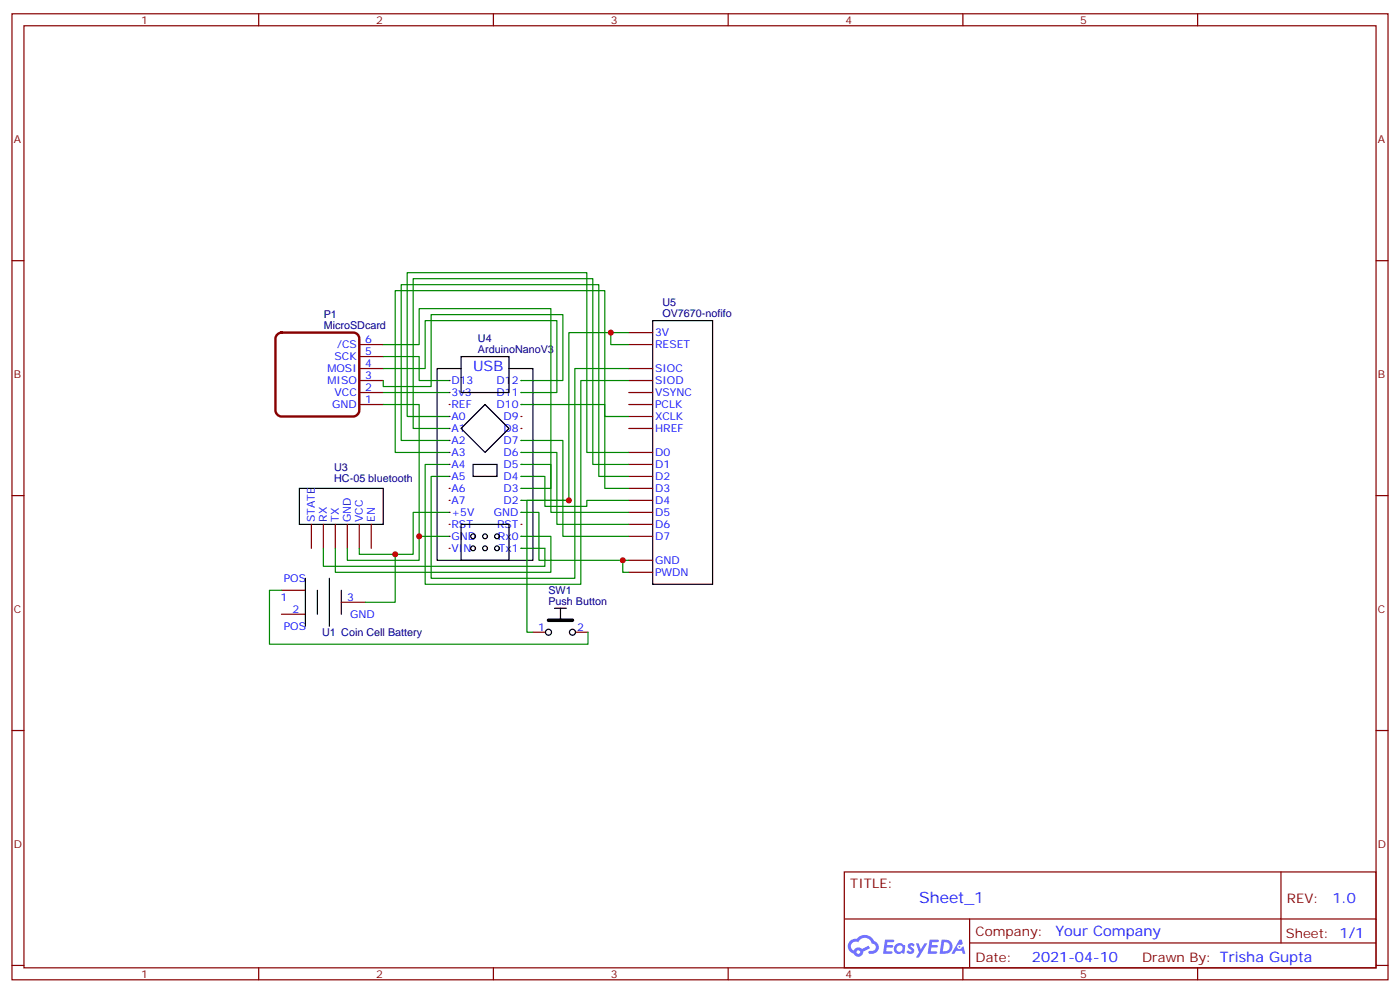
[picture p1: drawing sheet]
<svg xmlns="http://www.w3.org/2000/svg" width="412mm" height="292mm" viewBox="0 0 412 292" stroke-linecap="round" stroke-linejoin="round" font-family="sans-serif">
<g fill="none" stroke="#870000" stroke-width=".35">
<path d="M3.5 4.1h405.4v284.3h-405.4zM7.1 7.6h398.2v277.3h-398.2zM76.2 4.1v3.5M145.3 4.1v3.5M214.5 4.1v3.5M283.6 4.1v3.5M352.8 4.1v3.5M3.5 76.7h3.6M405.3 76.7h3.6M3.5 145.9h3.6M405.3 145.9h3.6M3.5 215h3.6"/>
<path d="M405.3 215h3.6M248.7 256.6h156.6v28.3h-156.6zM377.3 256.7v20.8M248.7 270.5h156.5M285.6 277.5h119.6M285.6 270.5v14.1M3.5 284.2h3.6M76.2 284.9v3.5M145.3 284.9v3.5M214.5 284.9v3.5M283.6 284.9v3.5M352.8 284.9v3.5"/>
<path d="M405.3 284.2h3.6"/>
</g>
<g fill="#5487ff">
<path d="M267.7 277.8a1.22 1.22 0 0 1 1.7 .3l-.4 .6a.47 .47 0 0 0-.3-.4 .47 .47 0 0 0-.5 .1l.1 .3a1.14 1.14 0 0 1 .8 1.7 1.14 1.14 0 0 1-1.9 0l-.2-.2 .5-.5 .7 .4a.29 .29 0 0 0 .3-.2 .29 .29 0 0 0-.2-.4 1.04 1.04 0 0 1-.6-1.7z"/>
<path d="M260.7 276.6h2.4l.3 .2-.2 .5h-1.8l-.1 .9h1.5l.3 .3-.3 .4h-1.6l-.2 1.1 1.7 .1 .2 .3-.2 .3h-2.6z"/>
<path d="M273.8 276.6h2.4l.3 .2-.1 .5h-1.8l-.2 .9h1.6l.3 .3-.4 .4h-1.6l-.1 1.1 1.7 .1 .2 .3-.2 .3h-2.6z"/>
<path d="M282.6 276.6h.7l.3 1.2-.6 .3a.69 .69 0 0 0-1 .3 .69 .69 0 0 0 .4 1 .69 .69 0 0 0 .9-.6l.5-.3 .6 2.2h-.8l-.2-.9h-1.8l-.5 .9h-.8z"/>
<path d="M269.8 277.7h.8l.6 1.8 1.1-1.8h.9l-2.6 4.1h-.8l.9-1.5z"/>
<path d="M277.4 276.6l-.6 4.1h1.3a2.11 2.11 0 0 0 2.5-2.1 2.11 2.11 0 0 0-2.5-2zM278.1 277.3a1.39 1.39 0 0 1 1.7 1.4 1.39 1.39 0 0 1-1.8 1.3h-.3z"/>
<path d="M263.7 278.2a1.54 1.54 0 0 0-.1 2.1 1.54 1.54 0 0 0 2.2 .2l.6 .2 .3-2.3-.2-.2-.4-.1a1.49 1.49 0 0 0-2.4 .1zM264 279.2a.94 .94 0 0 1 1.8 0 .94 .94 0 0 1-1.8 0z"/>
<path d="M250.4 276.9a2.18 2.18 0 0 0 1.1 3.8 1.44 1.44 0 0 0 1.6 .9 1.44 1.44 0 0 0 1.2-1.5l2-1-.5-.7-1.9 .9a1.47 1.47 0 0 0-2.4 .5 1.39 1.39 0 0 1-.7-2 1.39 1.39 0 0 1 2-.4 2.12 2.12 0 0 1 2.2-1.3 2.12 2.12 0 0 1 1.9 1.6 1.14 1.14 0 0 1 1.1 1.5 1.14 1.14 0 0 1-1.7 .7 .43 .43 0 0 0-.5 .3 .43 .43 0 0 0 .4 .5 1.98 1.98 0 0 0 2.5-1.2 1.98 1.98 0 0 0-1.2-2.5 3.1 3.1 0 0 0-5.3-.7l-.9 .1zM252.3 280.2a.55 .55 0 0 1 1.1 0 .55 .55 0 0 1-1.1 0z"/>
<circle cx="282.6" cy="278.7" r=".26"/>
</g>
<path d="M192.3 94.4h17.6v77.6h-17.6zM88.2 143.8h24.7v10.5h-24.7z" fill="none" stroke="#000" stroke-width=".35"/>
<g fill="none" stroke="#870000" stroke-width=".35">
<path d="M185.2 97.9h7.1M185.2 112h7.1M185.2 101.4h7.1M185.2 119.1h7.1M185.2 115.5h7.1M185.2 108.5h7.1M185.2 126.1h7.1M185.2 122.6h7.1M185.2 133.2h7.1M185.2 136.7h7.1M91.7 154.3v7.1M95.2 154.3v7.1"/>
<path d="M98.8 154.3v7.1M102.3 154.3v7.1M105.8 154.3v7.1M109.4 154.3v7.1M185.2 154.3h7.1M185.2 147.3h7.1M185.2 140.2h7.1M185.2 143.8h7.1M185.2 150.8h7.1M185.2 157.9h7.1M185.2 164.9h7.1M185.2 168.5h7.1"/>
</g>
<g fill="#870000">
<circle cx="132.3" cy="112" r=".18"/>
<circle cx="132.3" cy="115.5" r=".18"/>
<circle cx="132.3" cy="119.1" r=".18"/>
<circle cx="132.3" cy="122.6" r=".18"/>
<circle cx="132.3" cy="126.1" r=".18"/>
<circle cx="132.3" cy="129.6" r=".18"/>
<circle cx="132.3" cy="133.2" r=".18"/>
<circle cx="132.3" cy="136.7" r=".18"/>
<circle cx="132.3" cy="140.2" r=".18"/>
<circle cx="132.3" cy="143.8" r=".18"/>
<circle cx="132.3" cy="147.3" r=".18"/>
<circle cx="132.3" cy="150.8" r=".18"/>
<circle cx="132.3" cy="154.3" r=".18"/>
<circle cx="132.3" cy="157.9" r=".18"/>
<circle cx="132.3" cy="161.4" r=".18"/>
<circle cx="153.5" cy="112" r=".18"/>
<circle cx="153.5" cy="115.5" r=".18"/>
<circle cx="153.5" cy="119.1" r=".18"/>
<circle cx="153.5" cy="122.6" r=".18"/>
<circle cx="153.5" cy="126.1" r=".18"/>
<circle cx="153.5" cy="129.6" r=".18"/>
<circle cx="153.5" cy="133.2" r=".18"/>
<circle cx="153.5" cy="136.7" r=".18"/>
<circle cx="153.5" cy="140.2" r=".18"/>
<circle cx="153.5" cy="143.8" r=".18"/>
<circle cx="153.5" cy="147.3" r=".18"/>
<circle cx="153.5" cy="150.8" r=".18"/>
<circle cx="153.5" cy="154.3" r=".18"/>
<circle cx="153.5" cy="157.9" r=".18"/>
<circle cx="153.5" cy="161.4" r=".18"/>
</g>
<g fill="none" stroke="#000" stroke-width=".35">
<path d="M135.8 105h14.1v10.5h-14.1zM135.8 108.5h-7v56.4h28.2v-56.4h-7.1M135.8 126.1l7.1-7 7 7-7 7.1zM139.3 136.7h7.1v3.5h-7.1zM135.8 154.3h14.1v10.6h-14.1zM90 170.2v14.1M93.5 173.7v7.1M97 170.2v14.1M100.5 173.7v7.1M163.3 179h3.6M165.1 179v3.6"/>
<circle cx="139.3" cy="157.9" r=".71"/>
<circle cx="142.9" cy="157.9" r=".71"/>
<circle cx="146.4" cy="157.9" r=".71"/>
<circle cx="139.3" cy="161.4" r=".71"/>
<circle cx="142.9" cy="161.4" r=".71"/>
<circle cx="146.4" cy="161.4" r=".71"/>
<circle cx="161.6" cy="186.1" r=".88"/>
<circle cx="168.6" cy="186.1" r=".88"/>
</g>
<g fill="none" stroke="#008700" stroke-width=".35">
<path d="M179.9 97.9v3.5h5.3M185.2 97.9h-17.6v49.4h-14.1M112.9 119.1h10.6v38.8M112.9 112v1.8h14.1v-21.2h38.8v19.4h-12.3M112.9 108.5h12.3v-14.1h38.8v21.1h-10.5M112.9 105h10.6v7h8.8M112.9 101.4h10.6v-10.6h38.8v53h-8.8M112.9 115.5h19.4M153.5 119.1h24.7v3.5h7M185.2 108.5h-15.9v61.7h-42.3v-30h5.3M185.2 112h-14.1v60h-45.9v-35.3h7.1M132.3 122.6h-12.4v-42.3h53v52.9h12.3"/>
<path d="M132.3 126.1h-10.6v-44.1h52.9v54.7h10.6M132.3 129.6h-14.1v-45.8h58.2v56.4h8.8M132.3 133.2h-15.9v-47.7h61.8v58.3h7M153.5 129.6h12.3v28.3h19.4M153.5 133.2h10.5v21.1h21.2M153.5 136.7h8.8v14.1h22.9M132.3 157.9h-8.8v7h-21.2v-3.5M132.3 150.8h-10.6v12.4h-15.9v-1.8M153.5 150.8h5.2v14.1h26.5M153.5 157.9h8.8v10.6h-63.5v-7.1M153.5 140.2h7v8.8h12.4v-1.7h12.3M167.6 147.3h-12.4v38.8h1.8"/>
<path d="M82.9 173.7h-3.5v15.9h93.8v-3.5M95.2 161.4v5.3h65.3v-5.3h-7M116.4 163.2v14.1h-8.8M183.4 164.9v3.6h1.8"/>
</g>
<path d="M105.8 119.1h7.1M105.8 115.5h7.1M105.8 112h7.1M105.8 108.5h7.1M105.8 105h7.1M105.8 101.4h7.1M82.9 173.7h7.1M100.5 177.3h7.1M82.9 180.8h7.1M157 186.1h3.5M169.7 186.1h3.5" fill="none" stroke="#870000" stroke-width=".35"/>
<path d="M81.7 98.4l1.2-.5h21.2a1.76 1.76 0 0 1 1.7 1.8v21.1a1.89 1.89 0 0 1-1.7 1.8h-21.2a1.89 1.89 0 0 1-1.8-1.8v-21.1z" fill="none" stroke="#870000" stroke-width=".71"/>
<path d="M161.6 182.6h7" fill="none" stroke="#000" stroke-width="1.1"/>
<g fill="#c00">
<circle cx="123.5" cy="157.9" r=".88"/>
<circle cx="179.9" cy="97.9" r=".88"/>
<circle cx="183.4" cy="164.9" r=".88"/>
<circle cx="167.6" cy="147.3" r=".88"/>
<circle cx="116.4" cy="163.2" r=".88"/>
</g>
<text font-size="4.6" fill="#00f" x="270.8" y="265.7">Sheet_1</text>
<g font-size="4.2" fill="#00f">
<text x="139.3" y="109.2">USB</text>
<text x="392.5" y="265.9">1.0</text>
<text x="310.9" y="275.5">Your Company</text>
<text x="304" y="283.3">2021-04-10</text>
</g>
<g font-size="3.9" fill="#800">
<text x="250.5" y="261.2">TITLE:</text>
<text x="379.1" y="265.9">REV:</text>
<text x="287.4" y="275.4">Company:</text>
<text x="378.7" y="276">Sheet: 1/1</text>
<text x="287.4" y="283.1">Date:</text>
<text x="336.4" y="283.2">Drawn By: Trisha Gupta</text>
</g>
<g font-size="3.2" fill="#800">
<text x="41.6" y="7.1">1</text>
<text x="110.8" y="7.1">2</text>
<text x="179.9" y="7.1">3</text>
<text x="249.1" y="7.1">4</text>
<text x="318.2" y="7.1">5</text>
<text x="4.1" y="42.2">A</text>
<text x="405.9" y="42.2">A</text>
<text x="4.1" y="111.3">B</text>
<text x="405.9" y="111.3">B</text>
<text x="4.1" y="180.4">C</text>
<text x="405.9" y="180.4">C</text>
<text x="4.1" y="249.6">D</text>
<text x="405.9" y="249.6">D</text>
<text x="41.6" y="287.9">1</text>
<text x="110.8" y="287.9">2</text>
<text x="179.9" y="287.9">3</text>
<text x="249.1" y="287.9">4</text>
<text x="318.2" y="287.9">5</text>
</g>
<g font-size="3.2" fill="#000080">
<text x="195.1" y="90">U5</text>
<text x="95.4" y="93.7">P1</text>
<text x="195.1" y="93.3">OV7670-nofifo</text>
<text x="95.4" y="96.8">MicroSDcard</text>
<text x="140.8" y="100.5">U4</text>
<text x="140.8" y="103.9">ArduinoNanoV3</text>
<text x="98.4" y="141.9">HC-05 bluetooth</text>
<text x="98.4" y="138.6">U3</text>
<text x="161.5" y="178">Push Button</text>
<text x="161.5" y="174.8">SW1</text>
<text x="94.9" y="187.3">U1 Coin Cell Battery</text>
</g>
<g font-size="3.2" fill="#00f">
<text x="107.6" y="101.1">6</text>
<text x="193" y="99">3V</text>
<text x="98.5" y="106">SCK</text>
<text x="99.3" y="102.5">/CS</text>
<text x="107.6" y="104.6">5</text>
<text x="193" y="102.5">RESET</text>
<text x="96.5" y="113.1">MISO</text>
<text x="96.5" y="109.5">MOSI</text>
<text x="107.6" y="111.7">3</text>
<text x="107.6" y="108.1">4</text>
<text x="133" y="113.1">D13</text>
<text x="146.3" y="113.1">D12</text>
<text x="193" y="113.1">SIOD</text>
<text x="193" y="109.5">SIOC</text>
<text x="98.5" y="116.6">VCC</text>
<text x="107.6" y="118.7">1</text>
<text x="107.6" y="115.2">2</text>
<text x="133" y="116.6">3v3</text>
<text x="146.3" y="116.6">D11</text>
<text x="193" y="116.6">VSYNC</text>
<text x="97.8" y="120.2">GND</text>
<text x="133" y="120.1">REF</text>
<text x="133" y="123.6">A0</text>
<text x="146.3" y="120.1">D10</text>
<text x="148.3" y="123.6">D9</text>
<text x="193" y="123.6">XCLK</text>
<text x="193" y="120.1">PCLK</text>
<text x="133" y="127.2">A1</text>
<text x="133" y="130.7">A2</text>
<text x="148.3" y="127.2">D8</text>
<text x="148.3" y="130.7">D7</text>
<text x="193" y="127.2">HREF</text>
<text x="133" y="134.2">A3</text>
<text x="133" y="137.8">A4</text>
<text x="148.3" y="134.2">D6</text>
<text x="148.3" y="137.8">D5</text>
<text x="193" y="134.2">D0</text>
<text x="193" y="137.8">D1</text>
<text x="133" y="141.3">A5</text>
<text x="148.3" y="141.3">D4</text>
<text x="193" y="141.3">D2</text>
<text x="133" y="144.8">A6</text>
<text x="133" y="148.3">A7</text>
<text x="148.3" y="144.8">D3</text>
<text x="148.3" y="148.3">D2</text>
<text x="193" y="148.3">D4</text>
<text x="193" y="144.8">D3</text>
<text x="92.8" y="153.6" transform="rotate(-90 92.8 153.6)">STATE</text>
<text x="96.3" y="153.6" transform="rotate(-90 96.3 153.6)">RX</text>
<text x="99.8" y="153.6" transform="rotate(-90 99.8 153.6)">TX</text>
<text x="103.4" y="153.6" transform="rotate(-90 103.4 153.6)">GND</text>
<text x="106.9" y="153.6" transform="rotate(-90 106.9 153.6)">VCC</text>
<text x="110.4" y="153.6" transform="rotate(-90 110.4 153.6)">EN</text>
<text x="133" y="151.9">+5V</text>
<text x="133" y="155.4">RST</text>
<text x="145.5" y="151.9">GND</text>
<text x="146.4" y="155.4">RST</text>
<text x="193" y="155.4">D6</text>
<text x="193" y="151.9">D5</text>
<text x="133" y="158.9">GND</text>
<text x="146.7" y="158.9">Rx0</text>
<text x="193" y="158.9">D7</text>
<text x="133" y="162.5">VIN</text>
<text x="146.9" y="162.5">Tx1</text>
<text x="193" y="166">GND</text>
<text x="83.6" y="171.3">POS</text>
<text x="193" y="169.5">PWDN</text>
<text x="82.6" y="176.9">1</text>
<text x="102.3" y="176.9">3</text>
<text x="83.6" y="185.4">POS</text>
<text x="86.2" y="180.4">2</text>
<text x="103.1" y="181.9">GND</text>
<text x="158.5" y="185.7">1</text>
<text x="170" y="185.7">2</text>
</g>
</svg>
